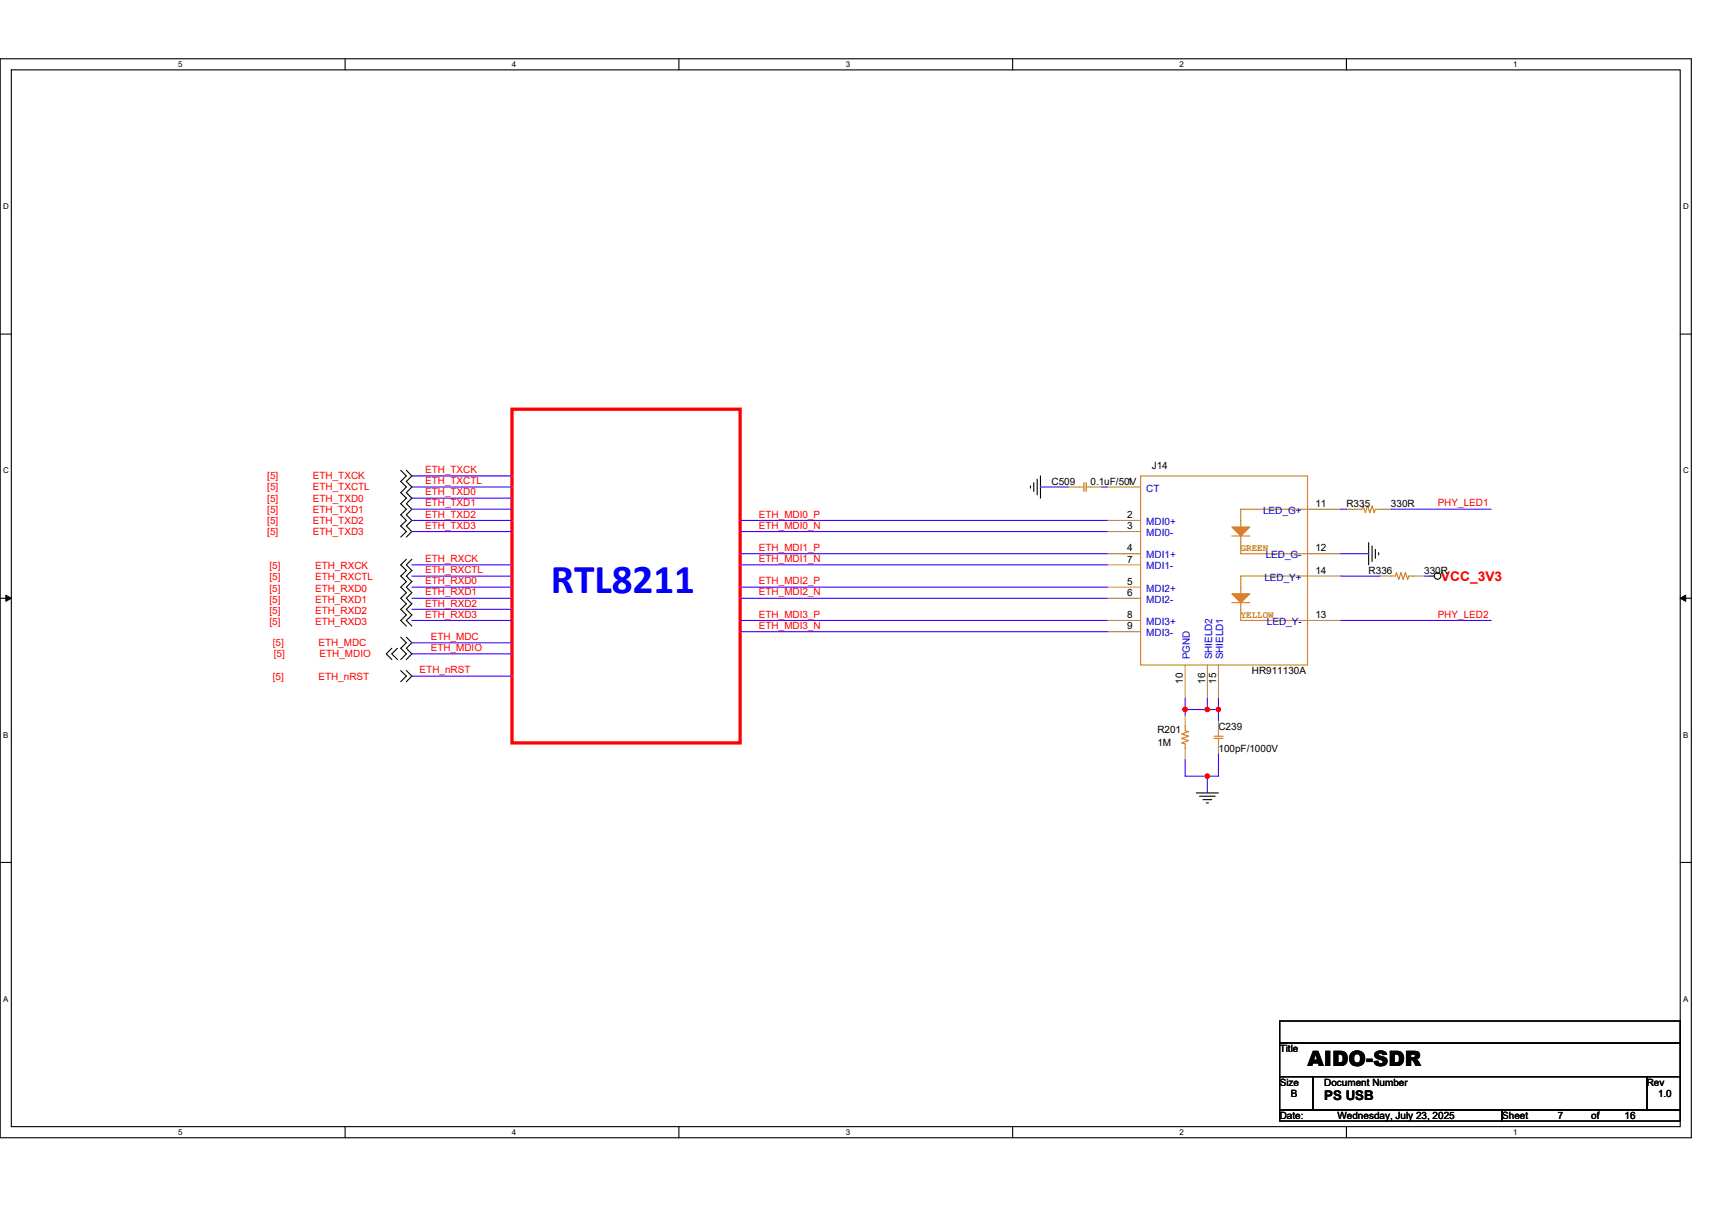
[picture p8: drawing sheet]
<svg xmlns="http://www.w3.org/2000/svg" width="297mm" height="210mm" viewBox="0 0 297 210" stroke-linecap="round" stroke-linejoin="round" font-family="sans-serif">
<path d="M0 10.2h293.5v187.2h-293.5zM2 12.1h289.5v183.4h-289.5z" fill="none" stroke="#000" stroke-width=".19"/>
<g fill="#fff">
<path d="M30.9 10.4h.8v1.6h-.8z"/>
<path d="M30.9 195.7h.8v1.6h-.8z"/>
</g>
<path d="M59.9 10.2v1.9M59.9 195.5v1.9" fill="none" stroke="#000" stroke-width=".19"/>
<g fill="#fff">
<path d="M88.8 10.4h.8v1.6h-.8z"/>
<path d="M88.8 195.7h.8v1.6h-.8z"/>
</g>
<path d="M117.8 10.2v1.9M117.8 195.5v1.9" fill="none" stroke="#000" stroke-width=".19"/>
<g fill="#fff">
<path d="M146.7 10.4h.8v1.6h-.8z"/>
<path d="M146.7 195.7h.8v1.6h-.8z"/>
</g>
<path d="M175.7 10.2v1.9M175.7 195.5v1.9" fill="none" stroke="#000" stroke-width=".19"/>
<g fill="#fff">
<path d="M204.7 10.4h.7v1.6h-.7z"/>
<path d="M204.7 195.7h.7v1.6h-.7z"/>
</g>
<path d="M233.6 10.2v1.9M233.6 195.5v1.9" fill="none" stroke="#000" stroke-width=".19"/>
<g fill="#fff">
<path d="M262.6 10.4h.7v1.6h-.7z"/>
<path d="M262.6 195.7h.7v1.6h-.7z"/>
<path d="M.5 35.1h1v1.5h-1z"/>
<path d="M292 35.1h1v1.5h-1z"/>
<path d="M.5 80.9h1v1.5h-1z"/>
<path d="M292 80.9h1v1.5h-1z"/>
</g>
<path d="M0 58h2M291.5 58h2" fill="none" stroke="#000" stroke-width=".19"/>
<g fill="#fff">
<path d="M.5 126.7h.9v1.6h-.9z"/>
<path d="M292 126.7h.9v1.6h-.9z"/>
</g>
<path d="M0 103.8h2M291.5 103.8h2" fill="none" stroke="#000" stroke-width=".19"/>
<path d="M1 103.3l1 .5-1 .6zM291.5 103.8l1-.5v1.1z" fill="#000" stroke="#000" stroke-width=".17"/>
<g fill="#fff">
<path d="M.5 172.6h.9v1.5h-.9z"/>
<path d="M292 172.6h.9v1.5h-.9z"/>
</g>
<g fill="none" stroke="#000" stroke-width=".19">
<path d="M69.5 81.6l1 1-1 .9 1 1-1 1 1 .9-1 1 1 1-1 .9 1 1-1 1 1 .9-1 1M70.5 97.1l-1 .9 1 1-1 1 1 .9-1 1 1 .9-1 1 1 1-1 .9 1 1-1 1 1 .9M70.5 81.6l1 1-1 .9 1 1-1 1 1 .9-1 1 1 1-1 .9 1 1-1 1 1 .9-1 1M71.5 97.1l-1 .9 1 1-1 1 1 .9-1 1 1 .9-1 1 1 1-1 .9 1 1-1 1 1 .9M178.8 84.3v.4M179.4 83.8v1.5M180 83.2v2.7M180.5 82.6v3.8M237.5 94.2v3.8M238.1 94.7v2.8M238.6 95.3v1.6M239.2 95.9v.4"/>
<path d="M248.1 100h.8M68 112.5l-1 1 1 .9M69 112.5l-1 1 1 .9M69.5 110.6l1 .9-1 1 1 1-1 .9M69.5 116.4l1 .9-1 1M70.5 110.6l1 .9-1 1 1 1-1 .9M70.5 116.4l1 .9-1 1M207.6 137.6h3.8M208.1 138.2h2.7M208.7 138.8h1.5M209.3 139.3h.4M0 149.7h2"/>
<path d="M291.5 149.7h2M222 177.2h69.5v3.8h-69.5zM222 181h69.5v5.8h-69.5zM222 186.8h5.8v5.8h-5.8zM222 192.6h38.6v1.9h-38.6zM227.8 186.8h57.9v5.8h-57.9zM260.6 192.6h30.9v1.9h-30.9zM285.7 186.8h5.8v5.8h-5.8z"/>
<circle cx="249.4" cy="99.9" r=".57"/>
</g>
<path d="M88.8 71h39.6v57.9h-39.6z" fill="none" stroke="#f00" stroke-width=".57"/>
<g fill="none" stroke="#cc8006" stroke-width=".19">
<path d="M187.3 84.5h.8M188.1 83.8v1.5M188.4 84.5h.8M188.4 83.8v1.5M197.9 82.6h29v32.8h-29zM213.7 93h3.1M215.3 93v3.1h11.6M226.9 88.4h-11.6v3.1M226.9 100h-11.6v3.1M235.5 88.4h.8l.2-.6 .4 1.2 .4-1.2 .4 1.2 .4-1.2 .3 1.2 .2-.6h.8M241.3 100h.8l.2-.6 .4 1.1 .4-1.1 .4 1.1 .3-1.1 .4 1.1 .2-.5h.8M213.7 104.6h3.1"/>
<path d="M215.3 104.6v3.1h11.6M205.6 126v.8l.6 .2-1.2 .4 1.2 .4-1.2 .3 1.2 .4-1.2 .4 .6 .2v.8M210.6 127.8h1.6M210.6 128.1h1.6M211.4 127v.8M211.4 128.1v.8"/>
</g>
<g fill="none" stroke="#a84" stroke-width=".19">
<path d="M185.4 84.5h1.9M189.2 84.5h2M192.1 84.5h5.8M192.1 96.1h5.8M192.1 98h5.8M192.1 92.2h5.8M192.1 90.3h5.8M226.9 88.4h5.7M226.9 96.1h5.7M226.9 100h5.7M233.6 88.4h1.9M239.4 100h1.9"/>
<path d="M239.4 88.4h1.9M245.2 100h1.9M192.1 109.6h5.8M192.1 107.7h5.8M192.1 103.8h5.8M192.1 101.9h5.8M205.6 115.4v5.8M209.5 115.4v5.8M211.4 115.4v5.8M226.9 107.7h5.7M205.6 129.9v1.9M205.6 124.1v1.9"/>
<path d="M211.4 125.1v1.9M211.4 128.9v2"/>
</g>
<g fill="#cc8006" stroke="#cc8006" stroke-width=".19">
<path d="M213.7 103.1h3.1l-1.5 1.5z" fill-rule="evenodd"/>
<path d="M213.7 91.5h3.1l-1.5 1.5z" fill-rule="evenodd"/>
</g>
<g fill="none" stroke="#4200ff" stroke-width=".19">
<path d="M71.5 98h17.3M71.5 82.6h17.3M71.5 84.5h17.3M71.5 88.4h17.3M71.5 90.3h17.3M71.5 92.2h17.3M71.5 100h17.3M71.5 86.4h17.3M128.4 90.3h63.7M128.4 92.2h63.7M128.4 96.1h63.7M128.4 98h63.7"/>
<path d="M180.5 84.5h4.9M191.2 84.5h.9M232.6 96.1h4.9M232.6 88.4h1M232.6 100h6.8M241.3 88.4h17.4M247.1 100h1M71.5 101.9h17.3M71.5 117.3h17.3M71.5 103.8h17.3M71.5 105.7h17.3M71.5 107.7h17.3"/>
<path d="M71.5 111.5h17.3M71.5 113.5h17.3M128.4 101.9h63.7M128.4 103.8h63.7M128.4 107.7h63.7M128.4 109.6h63.7M232.6 107.7h26.1M205.6 123.1h3.9M205.6 131.8v2.9h3.9M205.6 121.2v1.9M205.6 123.1v1M209.5 134.7v2.9"/>
<path d="M209.5 121.2v1.9M209.5 123.1h1.9M211.4 130.9v3.8h-1.9M211.4 121.2v1.9M211.4 123.1v2"/>
</g>
<g fill="#f00" stroke="#f00" stroke-width=".19">
<circle cx="209.5" cy="134.7" r=".38"/>
<circle cx="211.4" cy="123.1" r=".38"/>
<circle cx="209.5" cy="123.1" r=".38"/>
<circle cx="205.6" cy="123.1" r=".38"/>
</g>
<text font-size="7.1" fill="#00f" x="95.6" y="102.9">RTL8211</text>
<text font-size="3.7" x="226.9" y="185.1">AIDO-SDR</text>
<text font-size="2.3" fill="#f00" x="250" y="100.8">VCC_3V3</text>
<text font-size="2.3" x="229.8" y="190.9">PS USB</text>
<g font-size="1.7" fill="#f00">
<text x="46.4" y="83.2">[5]</text>
<text x="54.3" y="83.2">ETH_TXCK</text>
<text x="73.8" y="82.1">ETH_TXCK</text>
<text x="46.4" y="85.1">[5]</text>
<text x="46.4" y="87">[5]</text>
<text x="46.4" y="89">[5]</text>
<text x="54.3" y="85.1">ETH_TXCTL</text>
<text x="54.3" y="87">ETH_TXD0</text>
<text x="54.3" y="89">ETH_TXD1</text>
<text x="73.8" y="84">ETH_TXCTL</text>
<text x="73.8" y="86">ETH_TXD0</text>
<text x="73.8" y="87.9">ETH_TXD1</text>
<text x="73.8" y="89.8">ETH_TXD2</text>
<text x="131.7" y="89.8">ETH_MDI0_P</text>
<text x="249.4" y="87.9">PHY_LED1</text>
<text x="46.4" y="90.9">[5]</text>
<text x="46.4" y="92.8">[5]</text>
<text x="54.3" y="90.9">ETH_TXD2</text>
<text x="54.3" y="92.8">ETH_TXD3</text>
<text x="73.8" y="91.8">ETH_TXD3</text>
<text x="131.7" y="91.8">ETH_MDI0_N</text>
<text x="131.7" y="95.6">ETH_MDI1_P</text>
<text x="46.8" y="98.8">[5]</text>
<text x="46.8" y="100.7">[5]</text>
<text x="54.7" y="98.8">ETH_RXCK</text>
<text x="54.7" y="100.7">ETH_RXCTL</text>
<text x="73.8" y="97.5">ETH_RXCK</text>
<text x="73.8" y="99.5">ETH_RXCTL</text>
<text x="73.8" y="101.4">ETH_RXD0</text>
<text x="131.7" y="97.5">ETH_MDI1_N</text>
<text x="131.7" y="101.4">ETH_MDI2_P</text>
<text x="46.8" y="102.7">[5]</text>
<text x="46.8" y="104.6">[5]</text>
<text x="46.8" y="106.5">[5]</text>
<text x="54.7" y="102.7">ETH_RXD0</text>
<text x="54.7" y="104.6">ETH_RXD1</text>
<text x="54.7" y="106.5">ETH_RXD2</text>
<text x="73.8" y="103.3">ETH_RXD1</text>
<text x="73.8" y="105.3">ETH_RXD2</text>
<text x="73.8" y="107.2">ETH_RXD3</text>
<text x="131.7" y="103.3">ETH_MDI2_N</text>
<text x="131.7" y="107.2">ETH_MDI3_P</text>
<text x="249.4" y="107.2">PHY_LED2</text>
<text x="46.8" y="108.5">[5]</text>
<text x="47.3" y="112.1">[5]</text>
<text x="54.7" y="108.5">ETH_RXD3</text>
<text x="55.2" y="112.1">ETH_MDC</text>
<text x="74.7" y="111.1">ETH_MDC</text>
<text x="74.7" y="113">ETH_MDIO</text>
<text x="131.7" y="109.1">ETH_MDI3_N</text>
<text x="47.3" y="117.9">[5]</text>
<text x="47.5" y="114">[5]</text>
<text x="55.2" y="117.9">ETH_nRST</text>
<text x="55.4" y="114">ETH_MDIO</text>
<text x="72.8" y="116.8">ETH_nRST</text>
</g>
<g font-size="1.7">
<text x="199.8" y="81.4">J14</text>
<text x="182.5" y="84.1">C509</text>
<text x="189.2" y="84.1">0.1uF/50V</text>
<text x="195.6" y="84.1">1</text>
<text x="195.6" y="89.9">2</text>
<text x="228.2" y="88">11</text>
<text x="233.6" y="88">R335</text>
<text x="241.3" y="88">330R</text>
<text x="195.6" y="95.7">4</text>
<text x="195.6" y="91.8">3</text>
<text x="228.2" y="95.7">12</text>
<text x="195.6" y="101.5">5</text>
<text x="195.6" y="97.6">7</text>
<text x="228.2" y="99.6">14</text>
<text x="237.5" y="99.6">R336</text>
<text x="247.1" y="99.6">330R</text>
<text x="195.6" y="107.3">8</text>
<text x="195.6" y="103.4">6</text>
<text x="228.2" y="107.3">13</text>
<text x="195.6" y="109.2">9</text>
<text x="205.2" y="118.7" transform="rotate(-90 205.2 118.7)">10</text>
<text x="209.1" y="118.7" transform="rotate(-90 209.1 118.7)">16</text>
<text x="211" y="118.7" transform="rotate(-90 211 118.7)">15</text>
<text x="217.2" y="116.9">HR911130A</text>
<text x="200.8" y="127.2">R201</text>
<text x="200.8" y="129.5">1M</text>
<text x="211.4" y="126.6">C239</text>
<text x="211.4" y="130.5">100pF/1000V</text>
<text x="222" y="182.6">Title</text>
<text x="222" y="188.4">Size</text>
<text x="224" y="190.3">B</text>
<text x="229.8" y="188.4">Document Number</text>
<text x="285.7" y="188.4">Rev</text>
<text x="287.7" y="190.3">1.0</text>
<text x="222" y="194.2">Date:</text>
<text x="232.1" y="194.2">Wednesday, July 23, 2025</text>
<text x="260.6" y="194.2">Sheet</text>
<text x="270.3" y="194.2">7</text>
<text x="276.1" y="194.2">of</text>
<text x="281.9" y="194.2">16</text>
</g>
<g font-size="1.7" fill="#00c">
<text x="198.9" y="85.3">CT</text>
<text x="219.2" y="89.2">LED_G+</text>
<text x="198.9" y="93">MDI0-</text>
<text x="198.9" y="91.1">MDI0+</text>
<text x="198.9" y="96.9">MDI1+</text>
<text x="198.9" y="98.8">MDI1-</text>
<text x="219.4" y="100.8">LED_Y+</text>
<text x="219.6" y="96.9">LED_G-</text>
<text x="198.9" y="104.6">MDI2-</text>
<text x="198.9" y="102.7">MDI2+</text>
<text x="198.9" y="110.4">MDI3-</text>
<text x="198.9" y="108.5">MDI3+</text>
<text x="219.8" y="108.5">LED_Y-</text>
<text x="206.4" y="114.4" transform="rotate(-90 206.4 114.4)">PGND</text>
<text x="210.3" y="114.4" transform="rotate(-90 210.3 114.4)">SHIELD2</text>
<text x="212.2" y="114.4" transform="rotate(-90 212.2 114.4)">SHIELD1</text>
</g>
<g font-size="1.7" fill="#cc8006">
<text x="215.3" y="95.6">GREEN</text>
<text x="215.3" y="107.2">YELLOW</text>
</g>
<g font-size="1.4">
<text x="30.9" y="11.7">5</text>
<text x="88.8" y="11.7">4</text>
<text x="146.7" y="11.7">3</text>
<text x="204.7" y="11.7">2</text>
<text x="262.6" y="11.7">1</text>
<text x=".5" y="36.3">D</text>
<text x="292" y="36.3">D</text>
<text x=".5" y="82.1">C</text>
<text x="292" y="82.1">C</text>
<text x=".5" y="128">B</text>
<text x="292" y="128">B</text>
<text x=".5" y="173.8">A</text>
<text x="292" y="173.8">A</text>
<text x="30.9" y="197">5</text>
<text x="88.8" y="197">4</text>
<text x="146.7" y="197">3</text>
<text x="204.7" y="197">2</text>
<text x="262.6" y="197">1</text>
</g>
</svg>
